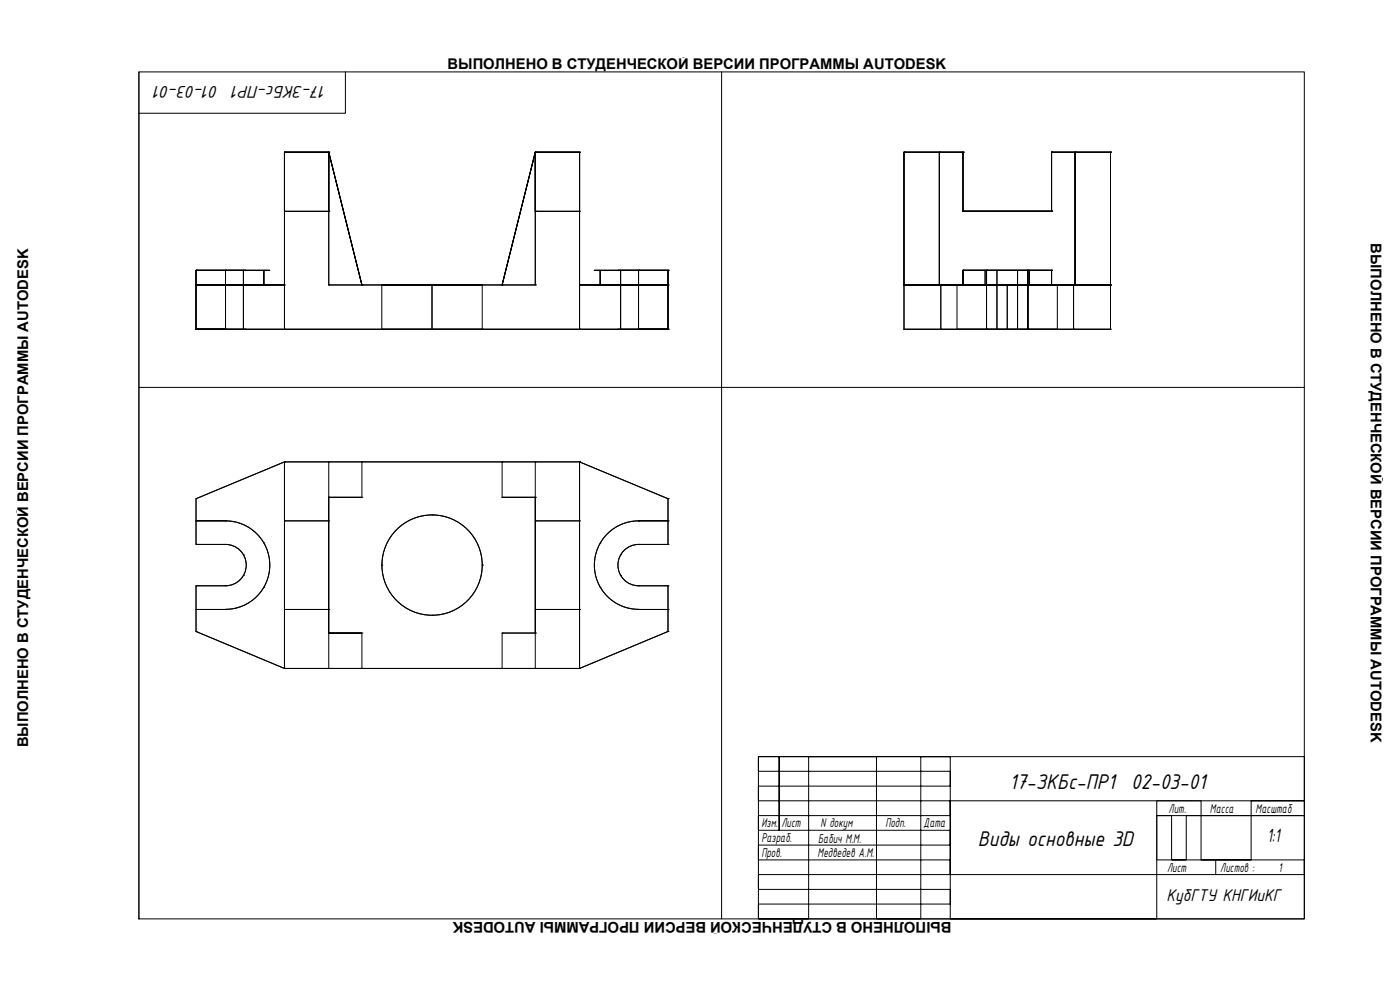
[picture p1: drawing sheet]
<svg xmlns="http://www.w3.org/2000/svg" width="420mm" height="297mm" viewBox="0 0 420 297" stroke-linecap="round" stroke-linejoin="round" font-family="sans-serif">
<!-- layer: FORM -->
<path d="M24 17.2h371.8v262.9h-371.8z" fill="none" stroke="#fff" stroke-width=".3"/>
<!-- layer: 0 -->
<g fill="none" stroke="#000" stroke-width=".3">
<path d="M41.7 21.6v254.1M216.6 21.6v254.1M85.4 45.7v39.8M85.4 45.7h13.3v17.7v-17.7zM85.4 45.7h.1M85.4 45.7h13.3M98.7 45.7l9.9 39.8h-9.9v-39.8l9.9 39.8M98.7 45.7l9.9 39.8h-9.9zM98.7 45.7h.1M160.6 45.7l-9.9 39.8h9.9v-39.8l-9.9 39.8h-42.1l-9.9-39.8h-13.3v39.8M160.6 45.7v17.7v-17.7h13.3zM160.6 45.7l-9.9 39.8"/>
<path d="M160.6 45.7v39.8h-9.9M160.6 45.7h.1M160.6 45.7h13.3M173.9 45.7v39.8M173.9 45.7h.1M271.3 45.7h17.7v17.7h26.6v-17.7h17.7M271.3 45.7v39.8h10.6M271.3 45.7h.1M281.9 45.7h7.1v17.7h26.6v-17.7h7.1M281.9 45.7v39.8v-39.8h-10.6v39.8M281.9 45.7h-10.6v39.8M281.9 45.7h.1"/>
<path d="M289 45.7h.1M315.6 45.7h.1M322.7 45.7h10.6v39.8h-10.6v-39.8v39.8M322.7 45.7h.1M322.7 45.7v39.8M333.3 45.7h-10.6v39.8h10.6v-39.8v39.8M333.3 45.7h.1M85.4 63.4h13.3h-13.3M85.4 63.4h.1M98.7 63.4h.1M160.6 63.4h.1M173.9 63.4h-13.3h13.3"/>
<path d="M173.9 63.4h.1M289 63.4h.1M315.6 63.4h.1M58.8 85.5h26.6h-26.6M58.8 98.8v-17.7h8.9v17.7h6.2h-6.2M58.8 85.5v-4.4h8.9v4.4h-8.9v13.3M58.8 98.8v-17.7h22.2h-13.3v17.7M58.8 81.1h.1M58.8 81.1h8.9v4.4h-8.9zM58.8 98.8h141.7zM58.8 85.5h.1M58.8 98.8h.1"/>
<path d="M58.8 85.5v13.3M67.7 81.1h6.2zM67.7 85.5h13.3zM67.7 85.5h.1M67.7 98.8h.1M67.7 81.1h.1M73.1 98.8v-17.7v17.7M79.2 85.5v-4.4v4.4M85.4 98.8v-13.3v13.3M85.4 85.5h.1M85.4 98.8h.1M98.7 85.5h.1"/>
<path d="M108.6 85.5h.1M108.6 85.5h42.1l9.9-39.8h13.3v39.8M114.6 85.5h30.1zM114.6 98.8h30.1zM114.6 85.5v13.3M129.7 85.5v13.3M144.7 85.5h.1M144.7 98.8h.1M144.7 85.5v13.3M150.7 85.5h.1M160.6 85.5h.1M173.9 98.8v-13.3v13.3"/>
<path d="M173.9 85.5h.1M173.9 98.8h.1M178.3 85.5h13.3zM180.1 85.5v-4.4v4.4M185.4 81.1h6.2zM186.3 98.8v-17.7v17.7M191.6 98.8h-6.2h6.2v-17.7h8.9v17.7M191.6 98.8v-17.7h-13.3h22.2v17.7M191.6 81.1h8.9v4.4h-8.9zM191.6 85.5h.1M191.6 98.8h.1M191.6 81.1h.1"/>
<path d="M200.5 85.5h-26.6h26.6M200.5 85.5v-4.4h-8.9v4.4h8.9v13.3M200.5 81.1h.1M200.5 85.5h.1M200.5 98.8h.1M200.5 85.5v13.3M271.3 85.5v-39.8h17.7v17.7h26.6v-17.7h17.7v39.8M271.3 98.8h24.8zM271.3 85.5h.1M271.3 98.8h.1M271.3 85.5h51.4M271.3 85.5v13.3"/>
<path d="M281.9 85.5v-39.8v39.8M281.9 85.5h.1M282.3 85.5h-11h62h-11.1M282.3 85.5h.1M282.3 98.8h.1M287.2 85.5h30.1zM287.2 98.8h30.1zM287.2 85.5v13.3M289 85.5h26.6M289 81.1h26.6M289 85.5v-4.4v4.4h-6.7v13.3M289 81.1v4.4h-6.7v13.3"/>
<path d="M289 85.5h.1M289 81.1h.1M289 81.1h7.1M295.6 81.1v4.4M296.1 81.1h12.4M296.1 98.8h12.4v-17.7v17.7M296.1 98.8v-17.7v17.7M296.1 98.8v-17.7v17.7h12.4M296.1 81.1h-7.1v4.4M296.1 81.1h.1M296.1 98.8h.1M299.2 81.1v17.7"/>
<path d="M302.3 85.5h.1M302.3 98.8h.1M302.3 85.5v13.3M305.4 81.1v17.7M308.5 81.1h7.1v4.4M308.5 98.8v-17.7v17.7M308.5 98.8h24.8zM308.5 98.8h.1M308.5 81.1h.1M308.5 81.1h7.1M308.9 81.1v4.4M315.6 81.1v4.4h6.6v13.3"/>
<path d="M315.6 85.5v-4.4v4.4h6.6v13.3M315.6 85.5h.1M315.6 81.1h.1M317.3 85.5v13.3M322.2 85.5h.1M322.2 98.8h.1M322.7 85.5h.1M333.3 85.5h.1M333.3 98.8h.1M333.3 85.5v13.3M41.7 116.2h349.7M85.4 138.6v62"/>
<path d="M85.4 138.6h65.3v10.6M85.4 138.6h.1M98.7 138.6v10.6h9.9h-9.9M98.7 138.6h.1M108.6 138.6h.1M108.6 138.6v10.6M150.7 138.6h9.9v10.6M150.7 138.6h.1M160.6 138.6h.1M160.6 138.6h13.3M173.9 138.6v62M173.9 138.6h.1"/>
<path d="M58.8 149.6l26.6-11v62l-26.6-11.1M58.8 149.6v13.8h8.9M58.8 156.3h.1M58.8 149.6h.1M67.7 156.3h-8.9h8.9M67.7 156.3h.1M67.7 156.3a13.3 13.3 0 0 1 13.3 13.3 13.3 13.3 0 0 1-13.3 13.2M85.4 156.3h.1M85.4 156.3h13.3M98.7 149.2v40.7zM98.7 149.2h.1M98.7 156.3h.1"/>
<path d="M108.6 149.2h.1M129.7 154.5h.1M150.7 149.2h9.9h-9.9M150.7 149.2h.1M160.6 149.2v40.7zM160.6 149.2h.1M160.6 156.3h.1M160.6 156.3h13.3M173.9 156.3h.1M191.6 156.3h.1M191.7 156.3a13.3 13.3 0 0 0-13.3 13.3 13.3 13.3 0 0 0 13.3 13.2M200.5 149.6l-26.6-11v62l26.6-11.1"/>
<path d="M200.5 149.6v6.7h-8.9h8.9v7.1h-8.9M200.5 156.3h.1M200.5 149.6h.1M58.8 175.8h.1M58.8 163.4h.1M67.7 175.8h-8.9v7.1h8.9h-8.9v6.6M67.7 175.8h-8.9v13.7l26.6 11.1h88.5l26.6-11.1v-13.7M67.7 163.4h-8.9v-13.8l26.6-11h88.5l26.6 11v13.8h-8.9M67.7 175.8h.1M67.7 163.4h.1M67.7 163.4a6.2 6.2 0 0 1 6.2 6.2 6.2 6.2 0 0 1-6.2 6.2M73.1 172.7h.1"/>
<path d="M73.1 166.5h.1M79.2 176.2h.1M79.2 162.9h.1M114.6 169.6h.1M144.7 169.6h.1M180.1 162.9h.1M180.1 176.2h.1M186.3 166.5h.1M186.3 172.7h.1M191.6 175.8h8.9v13.7M191.6 163.4h.1M191.6 175.8h.1"/>
<path d="M191.6 175.8h8.9M191.7 163.4a6.2 6.2 0 0 0-6.3 6.2 6.2 6.2 0 0 0 6.3 6.2M200.5 163.4h.1M200.5 175.8h.1M58.8 182.9h.1M58.8 189.5h.1M67.7 182.9h.1M85.4 182.9h.1M85.4 182.9h13.3M98.7 189.9v10.7h9.9v-10.7h-9.9h9.9M98.7 189.9h.1M98.7 182.9h.1"/>
<path d="M108.6 189.9h.1M129.7 184.6h.1M150.7 189.9h.1M150.7 189.9h9.9M160.6 189.9h.1M160.6 182.9h.1M160.6 182.9h13.3M173.9 182.9h.1M191.6 182.9h8.9h-8.9M191.6 182.9h.1M200.5 182.9h.1M200.5 189.5h.1"/>
<path d="M85.4 200.6h.1M85.4 200.6h13.3M98.7 200.6h.1M108.6 200.6h65.3M108.6 200.6h.1M150.7 200.6v-10.7h9.9v10.7M150.7 200.6h.1M160.6 200.6h.1M173.9 200.6h.1M285.2 227v48.7h-57.6v-4.4h57.6v-4.4h-57.6v-4.5h57.6v-4.4h-57.6v-4.4h57.6v-4.5h-57.6v-4.4h57.6v-4.4h-57.6v-4.4h57.6v-4.5h-57.6v-4.4h57.6h-8.9v48.7h-13.3v-48.7h-20.3v48.7h-15.1v-48.7h6.2v22.1v-22.1h157.6v13.3h-106.2v22.1h106.2v-4.4h-44.2v-13.3h4.4v13.3h4.4v-13.3h35.4v-4.4h-15.9v17.7h-15v-17.7h-13.3v35.4h-62h106.2v-31h-44.2M364.9 258v4.4"/>
<circle cx="129.7" cy="169.6" r="15.1"/>
</g>
<!-- layer: FORM -->
<path d="M41.7 21.6h349.7v254.1h-349.7zM103.7 21.6v12.4h-62" fill="none" stroke="#000" stroke-width=".3"/>
<g font-size="6.9">
<text x="303" y="236.6">17-ЗКБс-ПР1 02-03-01</text>
<text x="293.4" y="253.7">Виды основные 3D</text>
</g>
<text font-size="6.2" x="380.3" y="252.6">1:1</text>
<g font-size="5.5">
<text x="65.6" y="25.7" transform="rotate(-180 65.6 25.7)">01-03-01</text>
<text x="98" y="25.7" transform="rotate(-180 98 25.7)">17-ЗКБс-ПР1</text>
<text x="350" y="270.4">КубГТУ КНГИиКГ</text>
</g>
<g font-size="4.4">
<text x="134.3" y="20.6">ВЫПОЛНЕНО В СТУДЕНЧЕСКОЙ ВЕРСИИ ПРОГРАММЫ AUTODESK</text>
<text x="411.4" y="73" transform="rotate(90 411.4 73)">ВЫПОЛНЕНО В СТУДЕНЧЕСКОЙ ВЕРСИИ ПРОГРАММЫ AUTODESK</text>
<text x="8.4" y="224.3" transform="rotate(-90 8.4 224.3)">ВЫПОЛНЕНО В СТУДЕНЧЕСКОЙ ВЕРСИИ ПРОГРАММЫ AUTODESK</text>
<text x="285.5" y="276.6" transform="rotate(-180 285.5 276.6)">ВЫПОЛНЕНО В СТУДЕНЧЕСКОЙ ВЕРСИИ ПРОГРАММЫ AUTODESK</text>
</g>
<g font-size="4.1">
<text x="350.7" y="243.8">Лит.</text>
<text x="363.1" y="243.8">Масса</text>
<text x="376.8" y="243.8">Масштаб</text>
<text x="228.5" y="248.3">Изм.</text>
<text x="234.5" y="248.3">Лист</text>
<text x="246.2" y="248.3">N докум</text>
<text x="265.7" y="248.3">Подп.</text>
<text x="277.2" y="248.3">Дата</text>
<text x="228.5" y="257.1">Пров.</text>
<text x="228.5" y="252.7">Разраб.</text>
<text x="245.4" y="257.1">Медведев А.М.</text>
<text x="245.5" y="252.8">Бабич М.М.</text>
<text x="350.3" y="261.5">Лист</text>
<text x="366.2" y="261.5">Листов :</text>
<text x="383.7" y="261.5">1</text>
</g>
</svg>
